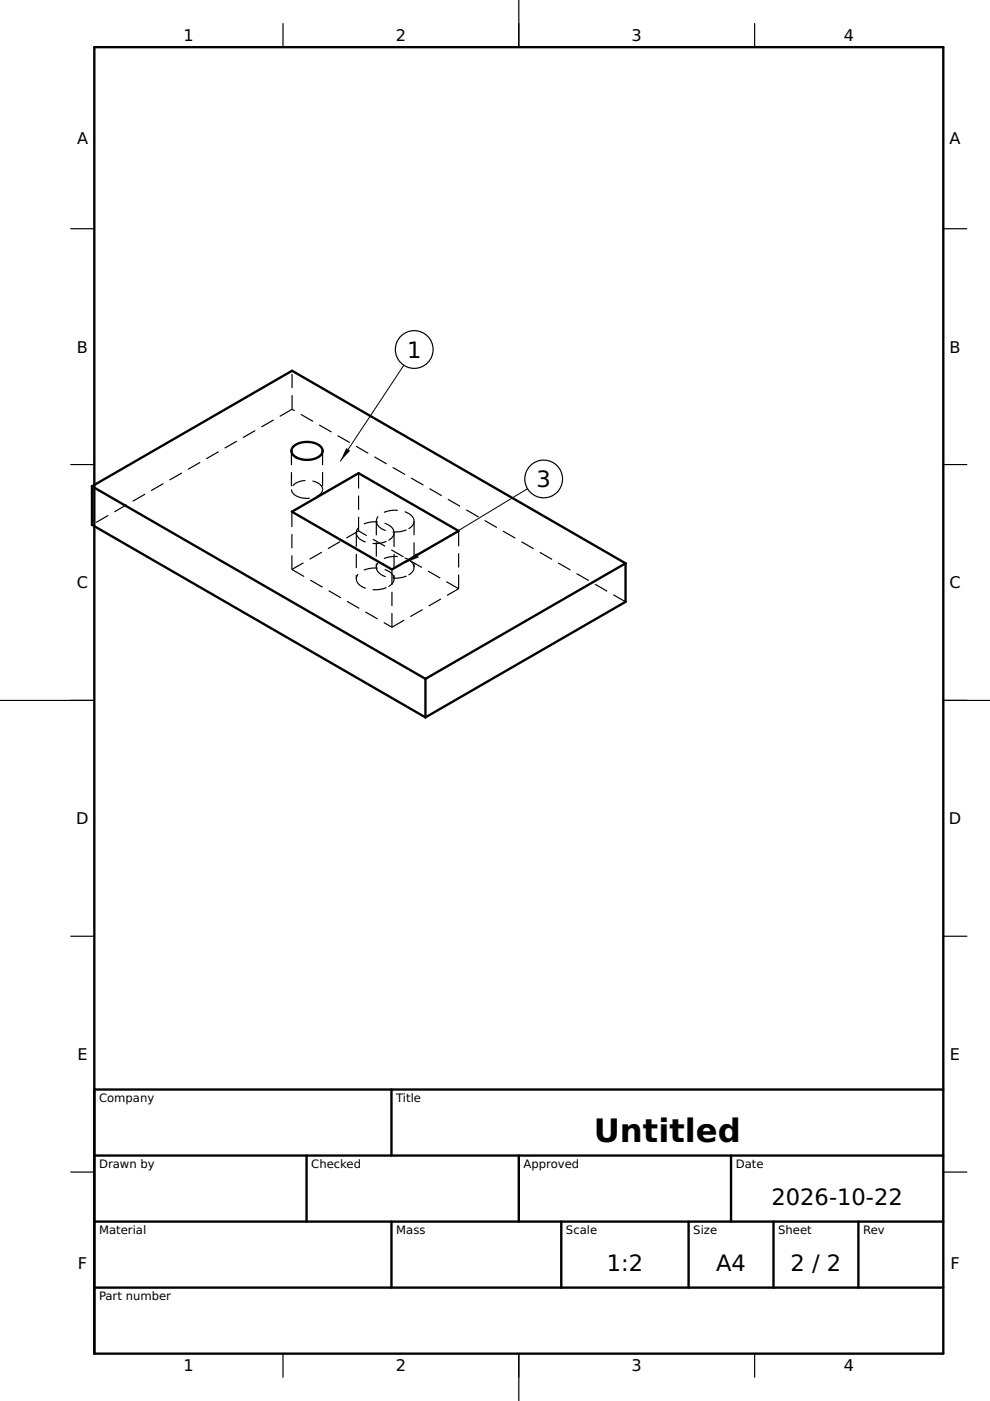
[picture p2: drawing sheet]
<svg xmlns="http://www.w3.org/2000/svg" width="210mm" height="297mm" viewBox="0 0 210 297" stroke-linecap="round" stroke-linejoin="round" font-family="sans-serif">
<g fill="none" stroke="#000" stroke-width=".5">
<path d="M20 10h180v277h-180zM62.3 94.6a4.3 4.3 0 0 1 6 .6 1.5 1.5 0 0 1-1.1 1.9 4.4 4.4 0 0 1-5.2-.9l-.2-.8zM19.5 103.1v8.2l70.7 40.8M19.5 103.1l42.4-24.5 70.7 40.8M19.5 103.1l70.7 40.8M61.9 108.5l14.1-8.2 21.2 12.3-14.1 8.1zM132.6 119.4v8.2l-42.4 24.5M132.6 119.4l-42.4 24.5M90.2 143.9v8.2M20 231h180M83 231v14M20 245h180"/>
<path d="M20 259h180M65 245v14M83 259v14M110 245v14M119 259v14M146 259v14M155 245v14M164 259v14M182 259v14M20 273h180"/>
</g>
<g fill="none" stroke="#000" stroke-width=".25">
<path d="M60 5v5M110 0v10M160 5v5M15 48.5h5M200 48.5h5M15 98.5h5M200 98.5h5M0 148.5h20M200 148.5h10M15 198.5h5M200 198.5h5M15 248.5h5"/>
<path d="M200 248.5h5M60 287v5M110 287v10M160 287v5"/>
<circle cx="87.8" cy="74.1" r="4"/>
<circle cx="115.3" cy="101.5" r="4"/>
</g>
<g fill="none" stroke="#000" stroke-width=".25" stroke-dasharray="3 1.5" stroke-linecap="butt">
<path d="M61.8 95.6v8.2M61.9 86.8v-8.2M61.9 86.8l-42.4 24.5M68.4 95.6v8.2M61.8 103.8l.2 .7 .8 .6M62.8 105.1a4.5 4.5 0 0 0 5.5-.8l.1-.5M68.4 103.8a2.2 2.2 0 0 0-2.2-1.8 3.8 3.8 0 0 0-4.3 1.4l-.1 .4M75.5 112.9a2.61 2.61 0 0 0 2.5 2.2 6.3 6.3 0 0 0 4.4-.5M75.5 112.9v9.8M76 112.6v-12.3M76 112.6l-14.1 8.1M79.8 110.5a2.61 2.61 0 0 0 2.4 2.1 6.3 6.3 0 0 0 4.4-.5"/>
<path d="M79.8 110.5v9.8M82.4 114.6a1.91 1.91 0 0 0 1.1-1.7M83.5 112.9a2.61 2.61 0 0 0-2.4-2.1 5.1 5.1 0 0 0-5.4 1.4l-.2 .7M83.5 112.9v9.8M86.6 112.1a1.91 1.91 0 0 0 1.2-1.6M87.8 110.5a2.61 2.61 0 0 0-2.5-2.1 5.1 5.1 0 0 0-5.3 1.4l-.2 .7M87.8 110.5v9.8M61.9 120.7v-12.2M61.9 120.7l21.2 12.3M75.5 122.7a2.61 2.61 0 0 0 2.5 2.2 6.3 6.3 0 0 0 4.4-.5M79.8 120.3a2.61 2.61 0 0 0 2.4 2.1 6.3 6.3 0 0 0 4.4-.5M82.4 124.4a1.91 1.91 0 0 0 1.1-1.7"/>
<path d="M83.1 133v-12.3M83.1 133l14.1-8.2M83.5 122.7a2.61 2.61 0 0 0-2.4-2.1 5.1 5.1 0 0 0-5.4 1.4l-.2 .7M86.6 121.9a1.91 1.91 0 0 0 1.2-1.6M87.8 120.3a2.61 2.61 0 0 0-2.5-2.1 5.1 5.1 0 0 0-5.3 1.4l-.2 .7M97.2 124.8v-12.2M97.2 124.8l-21.2-12.2M132.6 127.6l-70.7-40.8"/>
</g>
<path d="M85.6 77.4l-13.4 20.4M111.9 103.6l-25.9 15.7" fill="none" stroke="#000" stroke-width=".21"/>
<path d="M73.4 95l.8 .6-2 2.2zM86 119.3l2.3-2 .5 .9z" fill="#000"/>
<text font-size="6.8" x="125.9" y="242.2">Untitled</text>
<g font-size="4.8">
<text x="86.3" y="75.9">1</text>
<text x="113.7" y="103.3">3</text>
<text x="163.6" y="255.4">2026-10-22</text>
<text x="128.6" y="269.4">1:2</text>
<text x="151.8" y="269.4">A4</text>
<text x="167.6" y="269.4">2 / 2</text>
</g>
<g font-size="3.4">
<text x="38.9" y="8.8">1</text>
<text x="83.9" y="8.8">2</text>
<text x="133.9" y="8.8">3</text>
<text x="178.9" y="8.8">4</text>
<text x="16.3" y="30.5">A</text>
<text x="201.3" y="30.5">A</text>
<text x="16.3" y="74.8">B</text>
<text x="201.3" y="74.8">B</text>
<text x="16.3" y="124.7">C</text>
<text x="201.3" y="124.7">C</text>
<text x="16.2" y="174.8">D</text>
<text x="201.2" y="174.8">D</text>
<text x="16.4" y="224.7">E</text>
<text x="201.4" y="224.7">E</text>
<text x="16.5" y="269">F</text>
<text x="201.5" y="269">F</text>
<text x="38.9" y="290.7">1</text>
<text x="83.9" y="290.7">2</text>
<text x="133.9" y="290.7">3</text>
<text x="178.9" y="290.7">4</text>
</g>
<g font-size="2.5">
<text x="21" y="233.6">Company</text>
<text x="84" y="233.6">Title</text>
<text x="21" y="247.6">Drawn by</text>
<text x="66" y="247.6">Checked</text>
<text x="111" y="247.6">Approved</text>
<text x="156" y="247.6">Date</text>
<text x="21" y="261.6">Material</text>
<text x="84" y="261.6">Mass</text>
<text x="120" y="261.6">Scale</text>
<text x="147" y="261.6">Size</text>
<text x="165" y="261.6">Sheet</text>
<text x="183" y="261.6">Rev</text>
<text x="21" y="275.6">Part number</text>
</g>
</svg>
